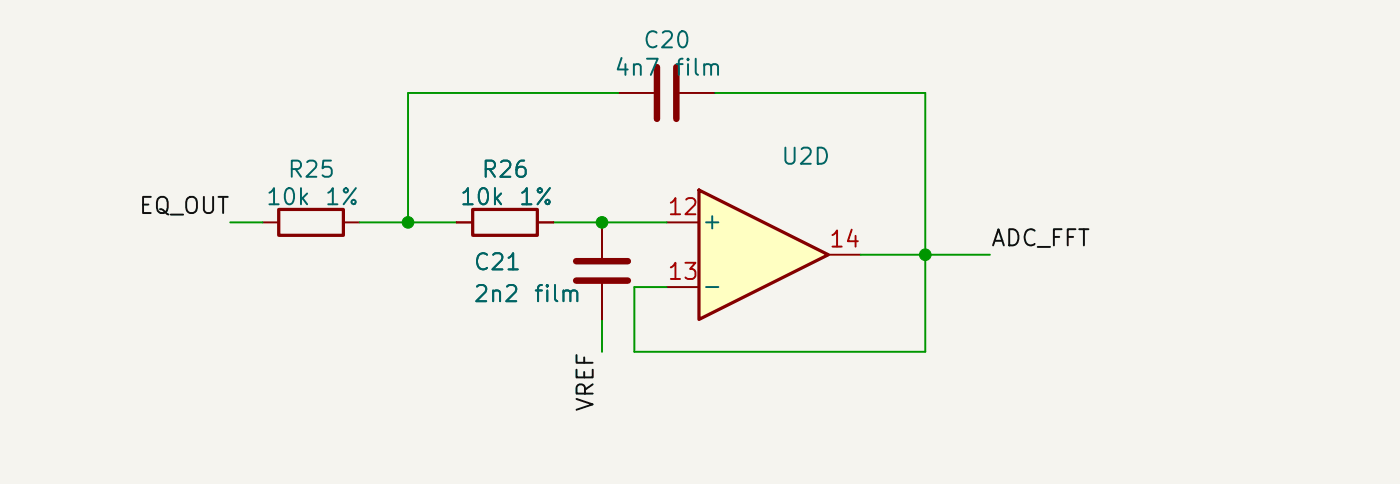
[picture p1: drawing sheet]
<svg xmlns="http://www.w3.org/2000/svg" width="110mm" height="38mm" viewBox="0 0 110 38" stroke-linecap="round" stroke-linejoin="round" font-family="sans-serif">
<path d="M0 -.1h110.1v38.1h-110.1z" fill="#f5f4ef" stroke="#f5f4ef" stroke-width=".08"/>
<path d="M21.9 16.4h5.1v2.1h-5.1zM37.1 16.4h5.1v2.1h-5.1z" fill="none" stroke="#840000" stroke-width=".25"/>
<path d="M20.6 17.5h1.3M27 17.5h1.2M35.9 17.5h1.2M42.2 17.5h1.3" fill="none" stroke="#840000" stroke-width=".15"/>
<path d="M54.9 14.9l10.2 5.1-10.2 5.1z" fill="#ffffc2"/>
<path d="M54.9 14.9l10.2 5.1-10.2 5.1z" fill="none" stroke="#840000" stroke-width=".25"/>
<path d="M35.9 17.5h1.2M42.2 17.5h1.3M47.3 17.5v2.8M48.6 7.3h2.8M52.4 17.5h2.5M53.4 7.3h2.8M65.1 20h2.5M47.3 22.3v2.8M52.4 22.5h2.5" fill="none" stroke="#840000" stroke-width=".15"/>
<path d="M51.6 5.3v4M53.1 5.3v4M45.3 20.5h4M45.3 22h4" fill="none" stroke="#840000" stroke-width=".51"/>
<path d="M18.1 17.5h2.5M28.2 17.5h7.7M43.5 17.5h8.9M48.6 7.3h-16.5v10.2M56.2 7.3h16.5v20.3h-22.9v-5.1h2.6M67.6 20h10.2M47.3 25.1v2.5" fill="none" stroke="#009600" stroke-width=".15"/>
<g fill="#009600" stroke="#009600" stroke-width=".08">
<circle cx="47.3" cy="17.5" r=".46"/>
<circle cx="32.1" cy="17.5" r=".46"/>
<circle cx="72.7" cy="20" r=".46"/>
</g>
<g font-size="1.3" fill="#006464">
<text x="50.4" y="4.1">C20</text>
<text x="48.2" y="6.3">4n7</text>
<text x="52.9" y="6.3">film</text>
<text x="20.8" y="16.4">10k</text>
<text x="22.5" y="14.3">R25</text>
<text x="25.4" y="16.4">1%</text>
<text x="36" y="16.4">10k</text>
<text x="37.7" y="14.3">R26</text>
<text x="40.7" y="16.4">1%</text>
<text x="61.3" y="13.2">U2D</text>
<text x="37.1" y="21.5">C21</text>
<text x="55" y="18.3">+</text>
<text x="55" y="23.4">-</text>
<text x="37.1" y="24">2n2</text>
<text x="41.8" y="24">film</text>
</g>
<g font-size="1.3" fill="#0f0f0f">
<text x="10.8" y="17.1">EQ_OUT</text>
<text x="77.8" y="19.7">ADC_FFT</text>
<text x="47" y="32.4" transform="rotate(-90 47 32.4)">VREF</text>
</g>
<g font-size="1.3" fill="#a90000">
<text x="52.3" y="17.2">12</text>
<text x="52.3" y="22.3">13</text>
<text x="65" y="19.7">14</text>
</g>
</svg>
